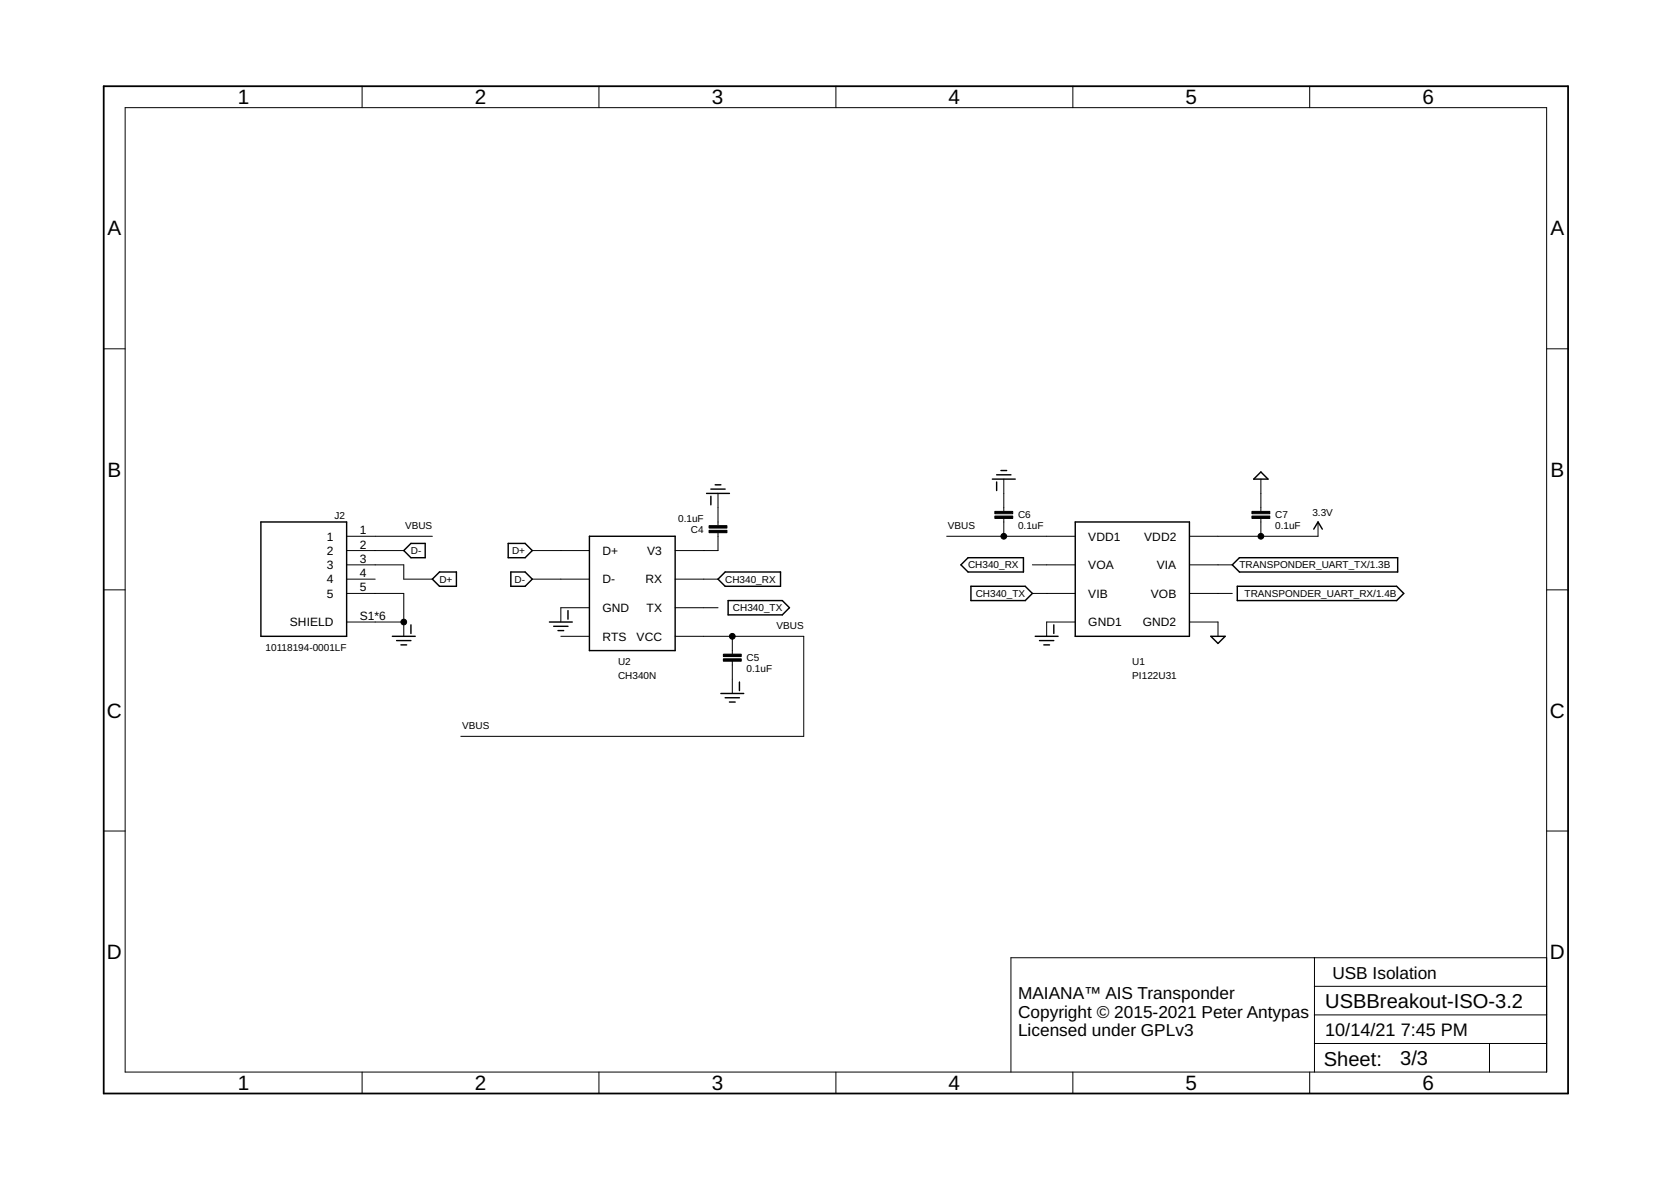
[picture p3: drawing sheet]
<svg xmlns="http://www.w3.org/2000/svg" width="297mm" height="210mm" viewBox="0 0 297 210" stroke-linecap="round" stroke-linejoin="round" font-family="sans-serif">
<g fill="none" stroke="#000" stroke-width=".25">
<path d="M46.4 92.8h15.2v20.3h-15.2zM71.8 97.9l1.2-1.3h2.6v2.5h-2.6zM90.3 96.6h3l1.3 1.3-1.3 1.2h-3zM104.8 95.3h15.2v20.3h-15.2zM125.6 87.7h4.1M126.4 86.9h2.5M126.4 88.2v1.5M127.1 86.2h1M172.1 99.1h9.8v2.6h-9.8l-1.3-1.3zM176.4 85.2h4.1M177.2 84.4h2.5M177.2 85.7v1.5"/>
<path d="M177.9 83.6h1M191.1 92.8h20.3v20.3h-20.3zM224.1 83.9l1.3 1.3h-2.5zM233.5 94l.8-1.2 .8 1.2M69.7 113.1h4.1M70.5 113.9h2.5M71.3 114.6h1M73 111.1v1.5M78.1 101.7h3v2.5h-3l-1.2-1.3zM90.8 101.7h2.5l1.3 1.2-1.3 1.3h-2.5zM97.7 110.6h4M98.4 111.3h2.6"/>
<path d="M99.2 112.1h1M101 108.5v1.5M128.9 101.7h9.8v2.5h-9.8l-1.3-1.3zM129.4 106.7h9.7l1.2 1.3-1.2 1.3h-9.7zM172.6 104.2h9.6l1.3 1.3-1.3 1.2h-9.6zM184 113.1h4.1M184.8 113.9h2.5M185.5 114.6h1.1M187.3 111.1v1.5M215.2 113.1h2.6l-1.3 1.3zM219.1 100.4l1.2-1.3h28.2v2.6h-28.2zM219.9 104.2h28.4l1.2 1.3-1.2 1.2h-28.4z"/>
<path d="M128.1 123.3h4.1M128.9 124h2.5M129.7 124.8h1M131.4 121.2v1.5"/>
</g>
<g fill="none" stroke="#000" stroke-width=".18">
<path d="M22.2 19.1h252.7v171.4h-252.7zM64.4 15.3v3.8M106.5 15.3v3.8M148.6 15.3v3.8M190.7 15.3v3.8M232.8 15.3v3.8M18.4 62h3.8M274.9 62h3.8M61.6 97.9h10.2M61.6 95.3h15.3M94.6 97.9h10.2M127.6 94.7v3.2h-7.6"/>
<path d="M127.6 87.7v5.7M168.3 95.3h22.8M178.4 85.2v5.7M178.4 92.1v3.2M224.1 85.2v5.7M224.1 92.1v3.2M234.3 92.8v2.5h-22.9M18.4 104.8h3.8M61.6 102.9h5.1M61.6 100.4h10.2v2.5h5.1M61.6 105.5h10.2v7.6M61.6 110.6h10.2"/>
<path d="M94.6 102.9h10.2M99.7 113.1h5.1M104.8 108h-5.1v2.6M120 102.9h7.6M120 108h7.6M120 113.1h22.9v17.8h-61M130.2 113.1v3.2M130.2 117.5v5.8M183.5 100.4h7.6M183.5 105.5h7.6M191.1 110.6h-5v2.5M211.4 100.4h7.7"/>
<path d="M211.4 105.5h7.7M211.4 110.6h5.1v2.5M274.9 104.8h3.8M18.4 147.7h3.8M274.9 147.7h3.8M233.7 170.2v20.3M233.7 175.3h41.2M274.9 170.2h-95.2v20.3M64.4 190.5v3.9M106.5 190.5v3.9M148.6 190.5v3.9M190.7 190.5v3.9"/>
<path d="M232.8 190.5v3.9M233.7 185.5h41.2M233.7 180.4h41.2M264.8 185.5v5"/>
</g>
<path d="M18.4 15.3h260.3v179.1h-260.3z" fill="none" stroke="#000" stroke-width=".32"/>
<path d="M126 94.3h3.2v.4h-3.2zM126 93.4h3.2v.5h-3.2zM176.8 90.9h3.2v.4h-3.2zM176.8 91.7h3.2v.4h-3.2zM222.5 90.9h3.2v.4h-3.2zM222.5 91.7h3.2v.4h-3.2zM128.6 116.3h3.2v.4h-3.2zM128.6 117.1h3.2v.4h-3.2z" fill="#000" stroke="#000" stroke-width=".18"/>
<g fill="#000" stroke="#000" stroke-width=".18">
<circle cx="178.4" cy="95.3" r=".51"/>
<circle cx="224.1" cy="95.3" r=".51"/>
<circle cx="71.8" cy="110.6" r=".51"/>
<circle cx="130.2" cy="113.1" r=".51"/>
</g>
<g font-size="3.7">
<text x="42.3" y="18.5">1</text>
<text x="84.4" y="18.5">2</text>
<text x="126.5" y="18.5">3</text>
<text x="168.6" y="18.5">4</text>
<text x="210.7" y="18.5">5</text>
<text x="252.9" y="18.5">6</text>
<text x="19.1" y="41.9">A</text>
<text x="275.6" y="41.9">A</text>
<text x="19.1" y="84.7">B</text>
<text x="275.6" y="84.7">B</text>
<text x="19" y="127.6">C</text>
<text x="275.5" y="127.6">C</text>
<text x="19" y="170.4">D</text>
<text x="275.5" y="170.4">D</text>
<text x="42.3" y="193.7">1</text>
<text x="84.4" y="193.7">2</text>
<text x="126.5" y="193.7">3</text>
<text x="168.6" y="193.7">4</text>
<text x="210.7" y="193.7">5</text>
<text x="252.9" y="193.7">6</text>
</g>
<g font-size="3.6">
<text x="235.6" y="179.1">USBBreakout-ISO-3.2</text>
<text x="235.3" y="189.4">Sheet:</text>
<text x="248.9" y="189.3">3/3</text>
</g>
<g font-size="3.2">
<text x="235.6" y="184.2">10/14/21</text>
<text x="249" y="184.2">7:45 PM</text>
</g>
<g font-size="3.1">
<text x="181" y="177.6">MAIANA™ AIS Transponder</text>
<text x="236.8" y="174">USB Isolation</text>
<text x="181" y="180.9">Copyright © 2015-2021 Peter Antypas</text>
<text x="181" y="184.2">Licensed under GPLv3</text>
</g>
<g font-size="2.1">
<text x="63.9" y="95">1</text>
<text x="58.1" y="96.1">1</text>
<text x="58.1" y="98.6">2</text>
<text x="58.1" y="101.2">3</text>
<text x="63.9" y="97.5">2</text>
<text x="63.9" y="100">3</text>
<text x="107.1" y="98.6">D+</text>
<text x="115.1" y="98.6">V3</text>
<text x="193.5" y="96.1">VDD1</text>
<text x="193.5" y="101.2">VOA</text>
<text x="203.4" y="96.1">VDD2</text>
<text x="205.7" y="101.2">VIA</text>
<text x="58.1" y="103.7">4</text>
<text x="58.1" y="106.2">5</text>
<text x="63.9" y="102.6">4</text>
<text x="63.9" y="105.1">5</text>
<text x="107.1" y="103.7">D-</text>
<text x="114.7" y="103.7">RX</text>
<text x="193.5" y="106.2">VIB</text>
<text x="204.6" y="106.2">VOB</text>
<text x="51.5" y="111.3">SHIELD</text>
<text x="63.9" y="110.2">S1*6</text>
<text x="107.1" y="108.8">GND</text>
<text x="107.1" y="113.9">RTS</text>
<text x="113.2" y="113.9">VCC</text>
<text x="115" y="108.8">TX</text>
<text x="193.5" y="111.3">GND1</text>
<text x="203.2" y="111.3">GND2</text>
</g>
<g font-size="1.8">
<text x="59.5" y="92.3">J2</text>
<text x="72" y="94">VBUS</text>
<text x="120.5" y="92.8">0.1uF</text>
<text x="122.8" y="94.7">C4</text>
<text x="168.5" y="94">VBUS</text>
<text x="181" y="94">0.1uF</text>
<text x="181" y="92.1">C6</text>
<text x="226.7" y="94">0.1uF</text>
<text x="226.7" y="92.1">C7</text>
<text x="233.3" y="91.8">3.3V</text>
<text x="73" y="98.5">D-</text>
<text x="91" y="98.5">D+</text>
<text x="172.1" y="101">CH340_RX</text>
<text x="220.3" y="101">TRANSPONDER_UART_TX/1.3B</text>
<text x="78.1" y="103.6">D+</text>
<text x="91.5" y="103.6">D-</text>
<text x="128.9" y="103.6">CH340_RX</text>
<text x="173.5" y="106.1">CH340_TX</text>
<text x="221.2" y="106.1">TRANSPONDER_UART_RX/1.4B</text>
<text x="130.3" y="108.6">CH340_TX</text>
<text x="138" y="111.8">VBUS</text>
<text x="47.2" y="115.6">10118194-0001LF</text>
<text x="109.9" y="118.2">U2</text>
<text x="132.7" y="119.4">0.1uF</text>
<text x="132.7" y="117.5">C5</text>
<text x="201.3" y="118.2">U1</text>
<text x="109.9" y="120.7">CH340N</text>
<text x="201.3" y="120.7">PI122U31</text>
<text x="82.2" y="129.6">VBUS</text>
</g>
</svg>
